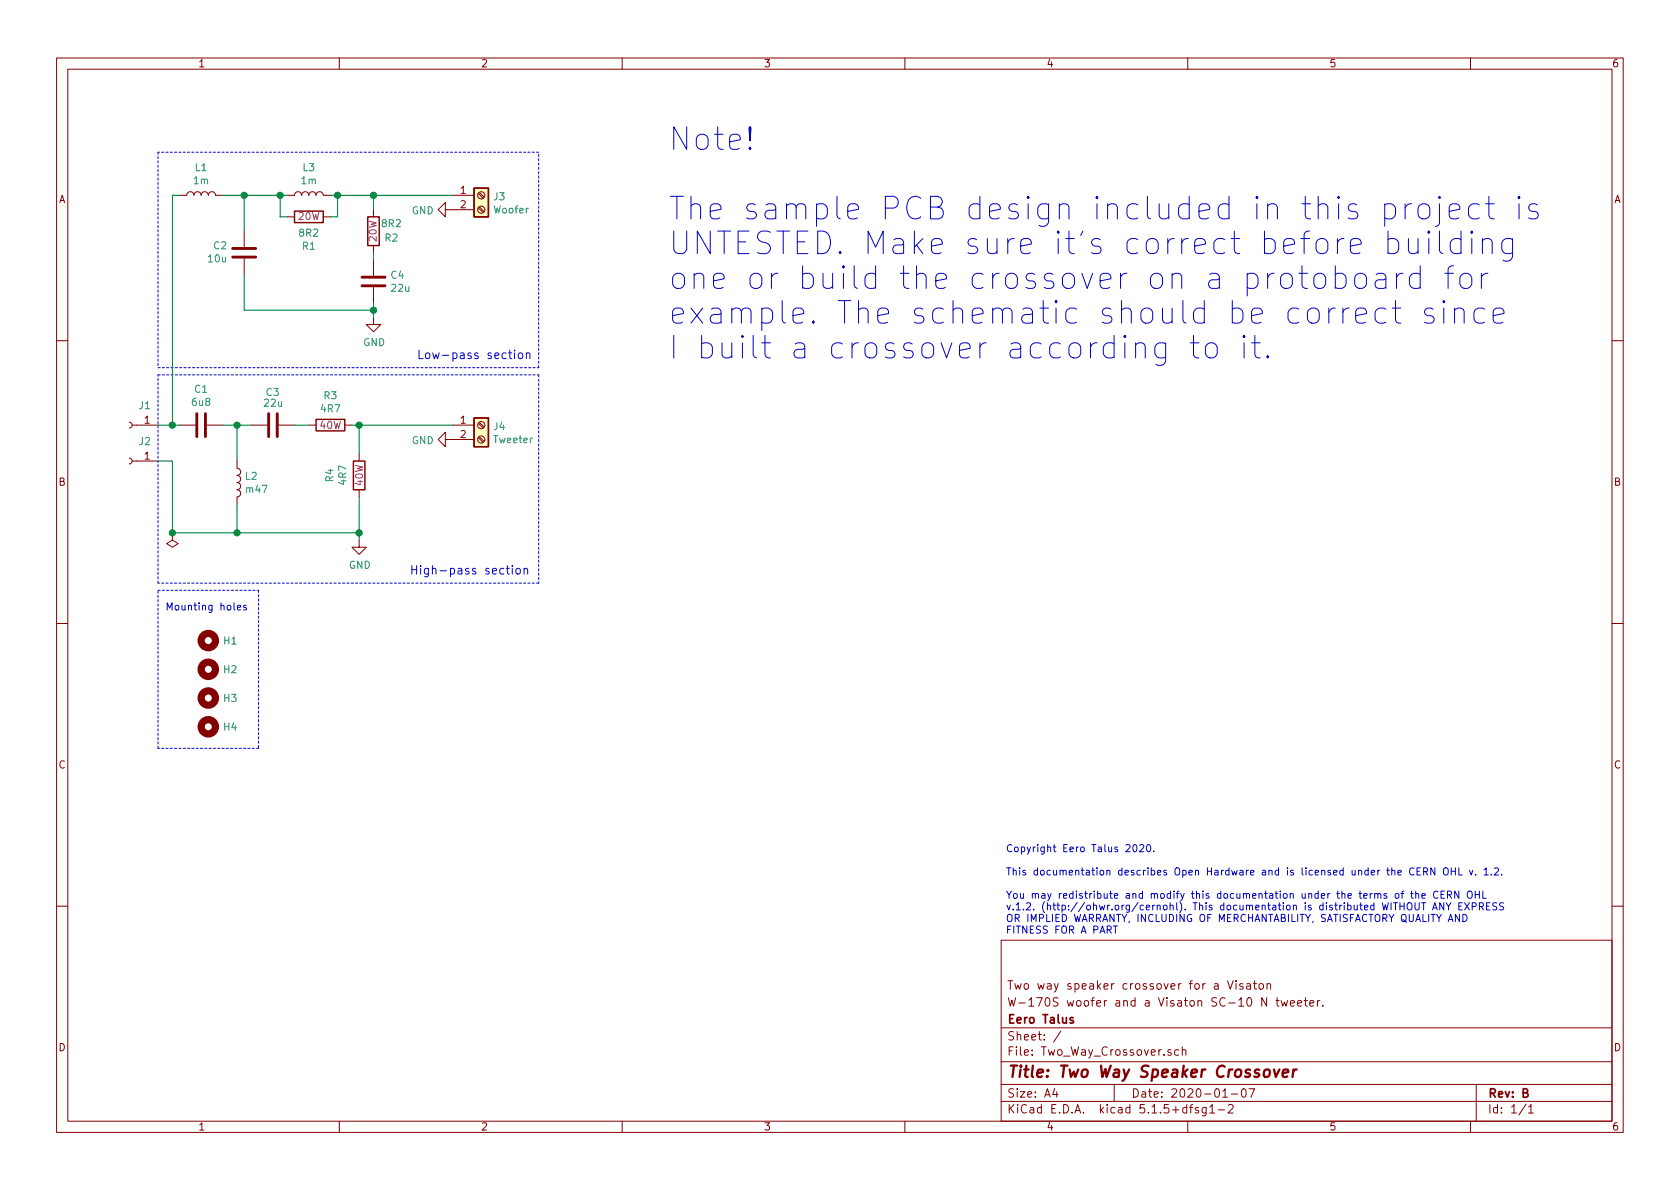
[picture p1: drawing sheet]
EESchema Schematic File Version 4
EELAYER 30 0
EELAYER END
$Descr A4 11693 8268
encoding utf-8
Sheet 1 1
Title "Two Way Speaker Crossover"
Date "2020-01-07"
Rev "B"
Comp "Eero Talus"
Comment1 "W-170S woofer and a Visaton SC-10 N tweeter."
Comment2 "Two way speaker crossover for a Visaton "
Comment3 ""
Comment4 ""
$EndDescr
$Comp
L Device:L L1
U 1 1
P 1400 1350
F 0 "L1" V 1590 1350 50  0000 C CNN
F 1 "1m" V 1499 1350 50  0000 C CNN
F 2 "etal_Inductors:Radial_D36.5mm_H12.0mm_P23.0mm" H 1400 1350 50  0001 C CNN
F 3 "https://www.tme.eu/Document/df8507a2705344364f8bbbdd89330ed2/VISATON-SP.pdf" H 1400 1350 50  0001 C CNN
F 4 "Visaton 4986" V 1400 1350 50  0001 C CNN "#"
	1    1400 1350
	0    -1   -1   0   
$EndComp
$Comp
L Device:C C2
U 1 1
P 1700 1750
F 0 "C2" H 1585 1704 50  0000 R CNN
F 1 "10u" H 1585 1795 50  0000 R CNN
F 2 "Capacitor_THT:C_Rect_L26.5mm_W8.5mm_P22.50mm_MKS4" H 1738 1600 50  0001 C CNN
F 3 "https://www.tme.eu/Document/68261a4fa838f374984d2665ff30e097/WIMA_MKS_4.pdf" H 1700 1750 50  0001 C CNN
F 4 "Wima MKS4C051005F00KSSD" H 1700 1750 50  0001 C CNN "#"
	1    1700 1750
	1    0    0    1   
$EndComp
$Comp
L Device:C C4
U 1 1
P 2600 1950
F 0 "C4" H 2715 1996 50  0000 L CNN
F 1 "22u" H 2715 1905 50  0000 L CNN
F 2 "Capacitor_THT:C_Rect_L31.5mm_W15.0mm_P27.50mm_MKS4" H 2638 1800 50  0001 C CNN
F 3 "https://www.tme.eu/Document/68261a4fa838f374984d2665ff30e097/WIMA_MKS_4.pdf" H 2600 1950 50  0001 C CNN
F 4 "Wima MKS4D052206F00KSSD" H 2600 1950 50  0001 C CNN "#"
	1    2600 1950
	1    0    0    -1  
$EndComp
Wire Wire Line
	2600 1450 2600 1350
Wire Wire Line
	2600 1800 2600 1750
Wire Wire Line
	2600 2100 2600 2150
Wire Wire Line
	1700 2150 1700 1900
Wire Wire Line
	1700 1600 1700 1350
Wire Wire Line
	1700 1350 1550 1350
Wire Wire Line
	2600 1350 3150 1350
Connection ~ 2600 1350
$Comp
L Device:C C1
U 1 1
P 1400 2950
F 0 "C1" V 1148 2950 50  0000 C CNN
F 1 "6u8" V 1239 2950 50  0000 C CNN
F 2 "Capacitor_THT:C_Rect_L31.5mm_W11.0mm_P27.50mm_MKS4" H 1438 2800 50  0001 C CNN
F 3 "https://www.tme.eu/Document/68261a4fa838f374984d2665ff30e097/WIMA_MKS_4.pdf" H 1400 2950 50  0001 C CNN
F 4 "Wima MKS4D046806B00KSSD" V 1400 2950 50  0001 C CNN "#"
	1    1400 2950
	0    1    1    0   
$EndComp
$Comp
L Device:L L2
U 1 1
P 1650 3350
F 0 "L2" H 1702 3396 50  0000 L CNN
F 1 "m47" H 1702 3305 50  0000 L CNN
F 2 "etal_Inductors:Radial_D36.5mm_H12.0mm_P23.0mm" H 1650 3350 50  0001 C CNN
F 3 "https://www.tme.eu/Document/df8507a2705344364f8bbbdd89330ed2/VISATON-SP.pdf" H 1650 3350 50  0001 C CNN
F 4 "Visaton 4993" H 1650 3350 50  0001 C CNN "#"
	1    1650 3350
	1    0    0    -1  
$EndComp
Connection ~ 1700 1350
$Comp
L Device:R R1
U 1 1
P 2150 1500
F 0 "R1" V 1943 1500 50  0000 C CNN
F 1 "8R2" V 2034 1500 50  0000 C CNN
F 2 "Resistor_THT:R_Axial_Power_L60.0mm_W14.0mm_P66.04mm" V 2080 1500 50  0001 C CNN
F 3 "https://www.tme.eu/Document/27c0719e632264b7132c0e127fb04b62/ax20w.pdf" H 2150 1500 50  0001 C CNN
F 4 "Royal Ohm PRW020JW82JB00" V 2150 1500 50  0001 C CNN "#"
F 5 "20W" V 2150 1500 50  0000 C CNN "P"
	1    2150 1500
	0    -1   -1   0   
$EndComp
Wire Wire Line
	1550 2950 1650 2950
Connection ~ 1650 2950
Wire Wire Line
	1650 2950 1750 2950
Wire Wire Line
	1200 1350 1250 1350
$Comp
L power:GND #PWR02
U 1 1
P 2600 2200
F 0 "#PWR02" H 2600 1950 50  0001 C CNN
F 1 "GND" H 2605 2027 50  0000 C CNN
F 2 "" H 2600 2200 50  0001 C CNN
F 3 "" H 2600 2200 50  0001 C CNN
	1    2600 2200
	1    0    0    -1  
$EndComp
Connection ~ 2600 2150
Wire Wire Line
	2600 2150 1700 2150
Wire Wire Line
	2600 2200 2600 2150
$Comp
L power:GND #PWR01
U 1 1
P 2500 3750
F 0 "#PWR01" H 2500 3500 50  0001 C CNN
F 1 "GND" H 2505 3577 50  0000 C CNN
F 2 "" H 2500 3750 50  0001 C CNN
F 3 "" H 2500 3750 50  0001 C CNN
	1    2500 3750
	1    0    0    -1  
$EndComp
$Comp
L power:GND #PWR04
U 1 1
P 3150 3050
F 0 "#PWR04" H 3150 2800 50  0001 C CNN
F 1 "GND" V 3155 2922 50  0000 R CNN
F 2 "" H 3150 3050 50  0001 C CNN
F 3 "" H 3150 3050 50  0001 C CNN
	1    3150 3050
	0    1    1    0   
$EndComp
$Comp
L power:GND #PWR03
U 1 1
P 3150 1450
F 0 "#PWR03" H 3150 1200 50  0001 C CNN
F 1 "GND" V 3155 1322 50  0000 R CNN
F 2 "" H 3150 1450 50  0001 C CNN
F 3 "" H 3150 1450 50  0001 C CNN
	1    3150 1450
	0    1    1    0   
$EndComp
$Comp
L Connector:Conn_01x01_Female J1
U 1 1
P 900 2950
F 0 "J1" H 792 2817 50  0000 C CNN
F 1 "Conn_01x01_Female" H 792 2816 50  0001 C CNN
F 2 "MountingHole:MountingHole_3.2mm_M3_DIN965_Pad" H 900 2950 50  0001 C CNN
F 3 "~" H 900 2950 50  0001 C CNN
	1    900  2950
	-1   0    0    1   
$EndComp
$Comp
L Connector:Conn_01x01_Female J2
U 1 1
P 900 3200
F 0 "J2" H 792 3067 50  0000 C CNN
F 1 "Conn_01x01_Female" H 792 3066 50  0001 C CNN
F 2 "MountingHole:MountingHole_3.2mm_M3_DIN965_Pad" H 900 3200 50  0001 C CNN
F 3 "~" H 900 3200 50  0001 C CNN
	1    900  3200
	-1   0    0    1   
$EndComp
$Comp
L Device:L L3
U 1 1
P 2150 1350
F 0 "L3" V 2340 1350 50  0000 C CNN
F 1 "1m" V 2249 1350 50  0000 C CNN
F 2 "etal_Inductors:Radial_D36.5mm_H12.0mm_P23.0mm" H 2150 1350 50  0001 C CNN
F 3 "https://www.tme.eu/Document/df8507a2705344364f8bbbdd89330ed2/VISATON-SP.pdf" H 2150 1350 50  0001 C CNN
F 4 "Visaton 4986" V 2150 1350 50  0001 C CNN "#"
	1    2150 1350
	0    -1   -1   0   
$EndComp
$Comp
L Device:C C3
U 1 1
P 1900 2950
F 0 "C3" V 2125 2900 50  0000 L CNN
F 1 "22u" V 2050 2875 50  0000 L CNN
F 2 "Capacitor_THT:C_Rect_L31.5mm_W15.0mm_P27.50mm_MKS4" H 1938 2800 50  0001 C CNN
F 3 "https://www.tme.eu/Document/68261a4fa838f374984d2665ff30e097/WIMA_MKS_4.pdf" H 1900 2950 50  0001 C CNN
F 4 "Wima MKS4D052206F00KSSD" H 1900 2950 50  0001 C CNN "#"
	1    1900 2950
	0    -1   -1   0   
$EndComp
$Comp
L Device:R R4
U 1 1
P 2500 3300
F 0 "R4" V 2293 3300 50  0000 C CNN
F 1 "4R7" V 2384 3300 50  0000 C CNN
F 2 "etal_Resistors_THT:Resistor_Power_Axial_L91.5_W20.2_H20.2" V 2430 3300 50  0001 C CNN
F 3 "https://www.tme.eu/Document/d2d66de62be8f045452af502fd3b634f/SR-Passives-CR-W.pdf" H 2500 3300 50  0001 C CNN
F 4 "SR Passives CRL40W-4R7" V 2500 3300 50  0001 C CNN "#"
F 5 "40W" V 2500 3300 50  0000 C CNN "P"
	1    2500 3300
	1    0    0    -1  
$EndComp
Wire Wire Line
	1650 2950 1650 3200
Wire Wire Line
	1650 3500 1650 3700
Wire Wire Line
	1650 3700 2500 3700
Connection ~ 2500 3700
Wire Wire Line
	2500 3750 2500 3700
Wire Wire Line
	1650 3700 1200 3700
Wire Wire Line
	1200 3700 1200 3200
Wire Wire Line
	1200 3200 1100 3200
Connection ~ 1650 3700
Wire Wire Line
	2300 1350 2350 1350
Wire Wire Line
	1700 1350 1950 1350
Wire Wire Line
	1950 1350 1950 1500
Wire Wire Line
	1950 1500 2000 1500
Connection ~ 1950 1350
Wire Wire Line
	1950 1350 2000 1350
Wire Wire Line
	2300 1500 2350 1500
Wire Wire Line
	2350 1500 2350 1350
Connection ~ 2350 1350
Wire Wire Line
	2350 1350 2600 1350
$Comp
L Device:R R2
U 1 1
P 2600 1600
F 0 "R2" H 2475 1650 50  0000 C CNN
F 1 "8R2" H 2475 1550 50  0000 C CNN
F 2 "Resistor_THT:R_Axial_Power_L60.0mm_W14.0mm_P66.04mm" V 2530 1600 50  0001 C CNN
F 3 "https://www.tme.eu/Document/27c0719e632264b7132c0e127fb04b62/ax20w.pdf" H 2600 1600 50  0001 C CNN
F 4 "Royal Ohm PRW020JW82JB00" V 2600 1600 50  0001 C CNN "#"
F 5 "20W" V 2600 1600 50  0000 C CNN "P"
	1    2600 1600
	-1   0    0    1   
$EndComp
$Comp
L Device:R R3
U 1 1
P 2300 2950
F 0 "R3" V 2093 2950 50  0000 C CNN
F 1 "4R7" V 2184 2950 50  0000 C CNN
F 2 "etal_Resistors_THT:Resistor_Power_Axial_L91.5_W20.2_H20.2" V 2230 2950 50  0001 C CNN
F 3 "https://www.tme.eu/Document/d2d66de62be8f045452af502fd3b634f/SR-Passives-CR-W.pdf" H 2300 2950 50  0001 C CNN
F 4 "SR Passives CRL40W-4R7" V 2300 2950 50  0001 C CNN "#"
F 5 "40W" V 2300 2950 50  0000 C CNN "P"
	1    2300 2950
	0    1    1    0   
$EndComp
$Comp
L power:PWR_FLAG #FLG0101
U 1 1
P 1200 3700
F 0 "#FLG0101" H 1200 3775 50  0001 C CNN
F 1 "PWR_FLAG" V 1200 3827 50  0001 L CNN
F 2 "" H 1200 3700 50  0001 C CNN
F 3 "~" H 1200 3700 50  0001 C CNN
	1    1200 3700
	-1   0    0    1   
$EndComp
Connection ~ 1200 3700
$Comp
L Connector:Screw_Terminal_01x02 J3
U 1 1
P 3350 1350
F 0 "J3" H 3430 1342 50  0000 L CNN
F 1 "Woofer" H 3430 1251 50  0000 L CNN
F 2 "Connector_Camdenboss:CTBP0508_x2_10.16x8.5x10.20mm_P5.08mm" H 3350 1350 50  0001 C CNN
F 3 "https://www.elfadistrelec.fi/Web/Downloads/_t/ds/CTBP0508_eng_tds.pdf?pid=30094863" H 3350 1350 50  0001 C CNN
F 4 "CTBP0508/2" H 3350 1350 50  0001 C CNN "#"
	1    3350 1350
	1    0    0    -1  
$EndComp
$Comp
L Connector:Screw_Terminal_01x02 J4
U 1 1
P 3350 2950
F 0 "J4" H 3430 2942 50  0000 L CNN
F 1 "Tweeter" H 3430 2851 50  0000 L CNN
F 2 "Connector_Camdenboss:CTBP0508_x2_10.16x8.5x10.20mm_P5.08mm" H 3350 2950 50  0001 C CNN
F 3 "https://www.elfadistrelec.fi/Web/Downloads/_t/ds/CTBP0508_eng_tds.pdf?pid=30094863" H 3350 2950 50  0001 C CNN
F 4 "CTBP0508/2" H 3350 2950 50  0001 C CNN "#"
	1    3350 2950
	1    0    0    -1  
$EndComp
$Comp
L Mechanical:MountingHole H1
U 1 1
P 1450 4450
F 0 "H1" H 1550 4450 50  0000 L CNN
F 1 "MountingHole" H 1550 4405 50  0001 L CNN
F 2 "MountingHole:MountingHole_3.2mm_M3_DIN965" H 1450 4450 50  0001 C CNN
F 3 "~" H 1450 4450 50  0001 C CNN
	1    1450 4450
	1    0    0    -1  
$EndComp
$Comp
L Mechanical:MountingHole H2
U 1 1
P 1450 4650
F 0 "H2" H 1550 4650 50  0000 L CNN
F 1 "MountingHole" H 1550 4605 50  0001 L CNN
F 2 "MountingHole:MountingHole_3.2mm_M3_DIN965" H 1450 4650 50  0001 C CNN
F 3 "~" H 1450 4650 50  0001 C CNN
	1    1450 4650
	1    0    0    -1  
$EndComp
$Comp
L Mechanical:MountingHole H3
U 1 1
P 1450 4850
F 0 "H3" H 1550 4850 50  0000 L CNN
F 1 "MountingHole" H 1550 4805 50  0001 L CNN
F 2 "MountingHole:MountingHole_3.2mm_M3_DIN965" H 1450 4850 50  0001 C CNN
F 3 "~" H 1450 4850 50  0001 C CNN
	1    1450 4850
	1    0    0    -1  
$EndComp
$Comp
L Mechanical:MountingHole H4
U 1 1
P 1450 5050
F 0 "H4" H 1550 5050 50  0000 L CNN
F 1 "MountingHole" H 1550 5005 50  0001 L CNN
F 2 "MountingHole:MountingHole_3.2mm_M3_DIN965" H 1450 5050 50  0001 C CNN
F 3 "~" H 1450 5050 50  0001 C CNN
	1    1450 5050
	1    0    0    -1  
$EndComp
Text Notes 1150 4250 0    50   ~ 0
Mounting holes
Wire Notes Line
	1100 4100 1800 4100
Wire Notes Line
	1800 4100 1800 5200
Wire Notes Line
	1800 5200 1100 5200
Wire Notes Line
	1100 5200 1100 4100
Wire Wire Line
	1100 2950 1200 2950
Wire Wire Line
	1200 1350 1200 2950
Connection ~ 1200 2950
Wire Wire Line
	1200 2950 1250 2950
Wire Notes Line
	1100 2550 3750 2550
Wire Notes Line
	3750 2550 3750 1050
Wire Notes Line
	3750 1050 1100 1050
Wire Notes Line
	1100 1050 1100 2550
Wire Notes Line
	1100 2600 3750 2600
Wire Notes Line
	3750 2600 3750 4050
Wire Notes Line
	3750 4050 1100 4050
Wire Notes Line
	1100 4050 1100 2600
Text Notes 2900 2500 0    59   ~ 0
Low-pass section
Text Notes 2850 4000 0    59   ~ 0
High-pass section
Wire Wire Line
	2450 2950 2500 2950
Wire Wire Line
	2050 2950 2150 2950
Wire Wire Line
	2500 3450 2500 3700
Wire Wire Line
	2500 3150 2500 2950
Connection ~ 2500 2950
Wire Wire Line
	2500 2950 3150 2950
Text Notes 7000 6500 0    50   ~ 0
Copyright Eero Talus 2020.\n\nThis documentation describes Open Hardware and is licensed under the CERN OHL v. 1.2.\n\nYou may redistribute and modify this documentation under the terms of the CERN OHL\nv.1.2. (http://ohwr.org/cernohl). This documentation is distributed WITHOUT ANY EXPRESS\nOR IMPLIED WARRANTY, INCLUDING OF MERCHANTABILITY, SATISFACTORY QUALITY AND\nFITNESS FOR A PART
Text Notes 4650 2500 0    157  ~ 0
Note!\n\nThe sample PCB design included in this project is\nUNTESTED. Make sure it's correct before building\none or build the crossover on a protoboard for\nexample. The schematic should be correct since\nI built a crossover according to it.
$EndSCHEMATC
